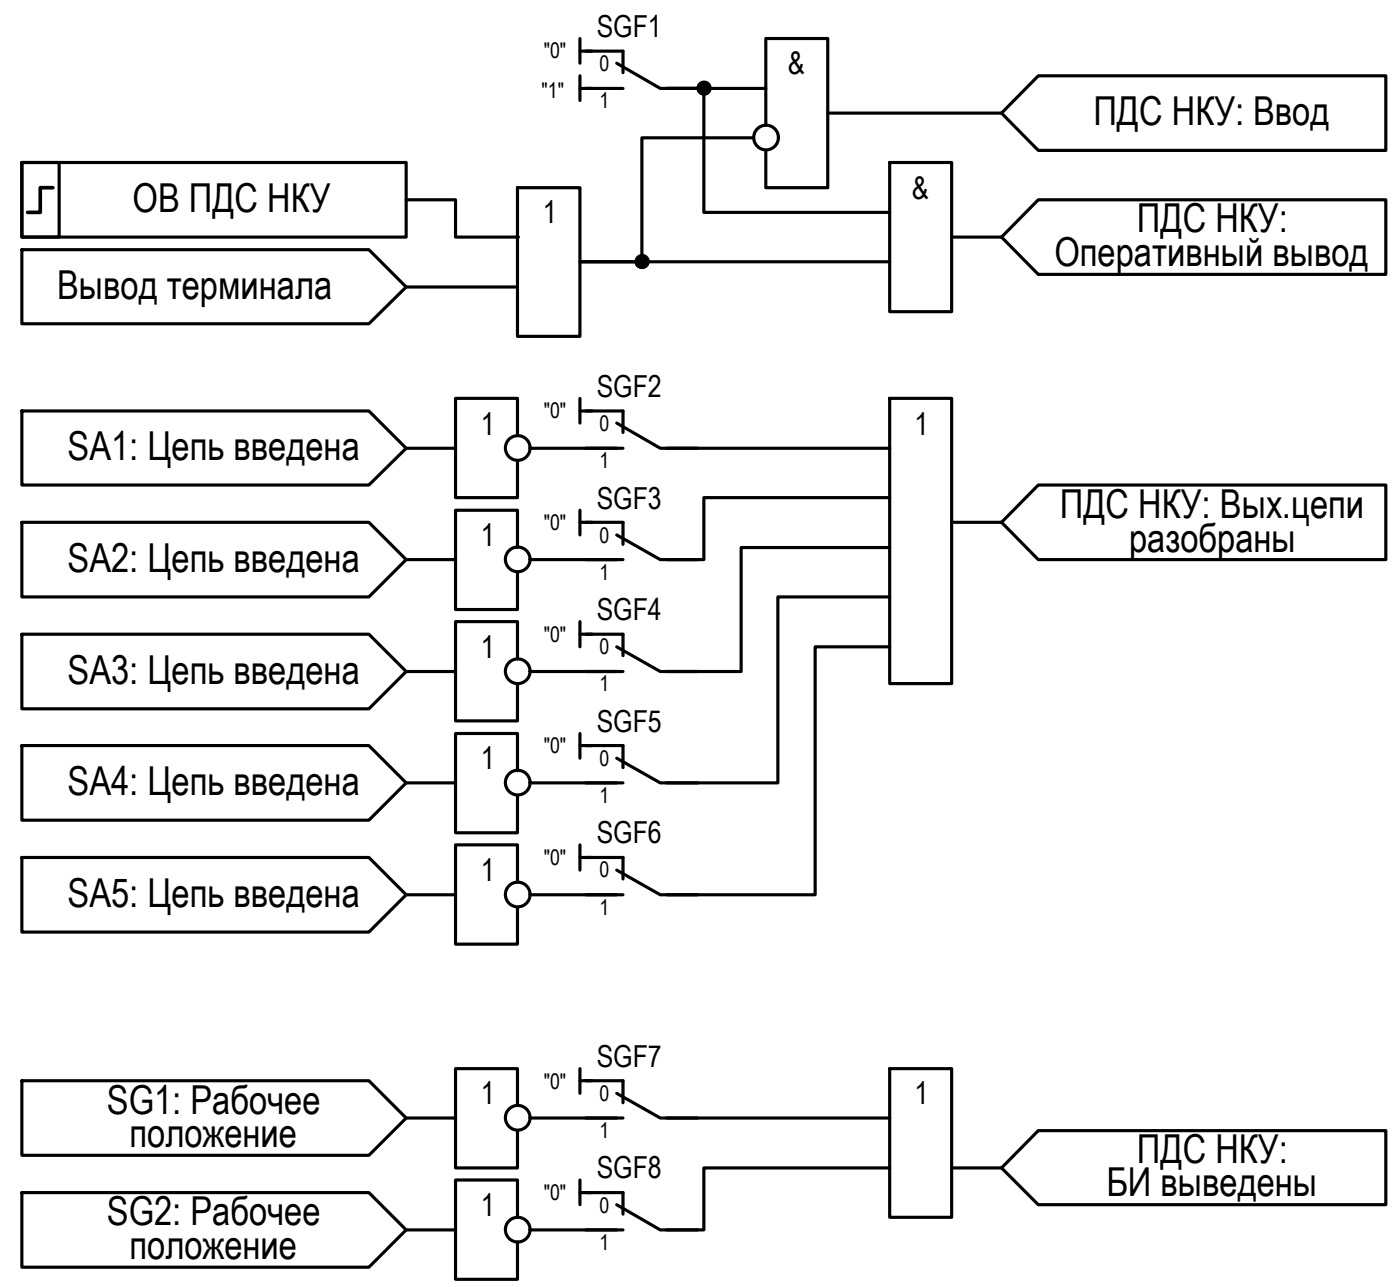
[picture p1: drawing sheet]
<svg xmlns="http://www.w3.org/2000/svg" width="113mm" height="104mm" viewBox="0 0 113 104" stroke-linecap="round" stroke-linejoin="round" font-family="sans-serif">
<g fill="none" stroke="#000" stroke-width=".25">
<path d="M47.2 4.1h3v1.8M47.2 7.1h3M49.7 5.1l3.5 2h3M47.2 33.1h3v1.8M47.2 36.1h3M49.7 34.1l3.5 2h3M47.2 42.1h3v1.8M47.2 51.1h3v1.7M47.2 45.1h3M47.2 54.1h3M49.7 43.1l3.5 2h3M49.7 52.1l3.5 2h3"/>
<path d="M47.2 60.1h3v1.8M47.2 69.1h3v1.7M47.2 63.1h3M47.2 72.1h3M49.7 61.1l3.5 2h3M49.7 70.1l3.5 2h3M47.2 87.1h3v1.8M47.2 96.1h3v1.7M47.2 90.1h3M47.2 99.1h3M49.7 88.1l3.5 2h3M49.7 97.1l3.5 2h3"/>
</g>
<!-- layer: 0 -->
<g fill="none" stroke="#000" stroke-width=".25">
<path d="M1.8 13.1h31v6h-31zM1.8 13.1h3v6h-3zM32.8 16.1h3.9v3h5M41.7 19.1h.1M41.7 15.1h5.1v12h-5.1zM46.8 3.1v2M46.8 6.1v2M46.8 4.1h.9M46.8 7.1h.9M60.7 11.1h-8.9v10h-5h24.9M61.8 10.1v-7h4.9v12h-4.9v-3M61.8 7.1h-8.1h3.1v10h14.9"/>
<path d="M66.7 9.1h14.1M71.7 13.1h5v12h-5zM76.7 19.1h4.1M83.7 6.1h28v6h-28l-2.9-3zM83.7 16.1h28v6h-28l-2.9-3zM1.8 20.1h27.9l3.1 3-3.1 3h-27.9zM1.8 33.1h27.9l3.1 3-3.1 3h-27.9zM32.8 23.1h8.9M32.8 36.1h3.9M41.7 35.1v-3h-5v8h5v-3M42.7 36.1h7M46.8 32.1v2"/>
<path d="M46.8 33.1h.9M53.7 36.1h18M71.7 32.1h5v23h-5zM83.7 39.1h28v6h-28l-2.9-3zM1.8 42.1h27.9l3.1 3-3.1 3h-27.9zM1.8 51.1h27.9l3.1 3-3.1 3h-27.9zM32.8 45.1h3.9M32.8 54.1h3.9M41.7 44.1v-3h-5v8h5v-3M41.7 53.1v-3h-5v8h5v-3M42.7 45.1h7M42.7 54.1h7"/>
<path d="M46.8 41.1v2M46.8 50.1v2M46.8 59.1v2M46.8 42.1h.9M46.8 51.1h.9M71.7 40.1h-14.9v5h-3.1M71.7 44.1h-11.9v10h-6.1M71.7 48.1h-9v15h-9M71.7 52.1h-6v20h-12M76.7 42.1h4.1M1.8 60.1h27.9l3.1 3-3.1 3h-27.9zM1.8 69.1h27.9l3.1 3-3.1 3h-27.9z"/>
<path d="M32.8 63.1h3.9M32.8 72.1h3.9M41.7 62.1v-3h-5v8h5v-3M41.7 71.1v-3h-5v8h5v-3M42.7 63.1h7M42.7 72.1h7M46.8 68.1v2M46.8 60.1h.9M46.8 69.1h.9M1.8 87.1h27.9l3.1 3-3.1 3h-27.9zM1.8 96.1h27.9l3.1 3-3.1 3h-27.9zM32.8 90.1h3.9"/>
<path d="M32.8 99.1h3.9M41.7 89.1v-3h-5v8h5v-3M41.7 98.1v-3h-5v8h5v-3M42.7 90.1h7M42.7 99.1h7M46.8 86.1v2M46.8 95.1v2M46.8 87.1h.9M46.8 96.1h.9M53.7 90.1h18M71.7 86.1h5v12h-5zM71.7 94.1h-14.9v5h-3.1"/>
<path d="M76.7 94.1h4.1M83.7 91.1h28v6h-28l-2.9-3z"/>
<circle cx="56.8" cy="7.1" r=".49"/>
<circle cx="61.8" cy="11.1" r=".99"/>
<circle cx="41.7" cy="36.1" r=".99"/>
<circle cx="51.8" cy="21.1" r=".49"/>
<circle cx="41.7" cy="45.1" r=".99"/>
<circle cx="41.7" cy="54.1" r=".99"/>
<circle cx="41.7" cy="63.1" r=".99"/>
<circle cx="41.7" cy="72.1" r=".99"/>
<circle cx="41.7" cy="99.1" r=".99"/>
<circle cx="41.7" cy="90.1" r=".99"/>
</g>
<g fill="#000" stroke="#000" stroke-width=".08">
<path d="M56.4 7.5h.7zM56.6 7.6h.3zM56.6 6.6h.3zM56.7 6.6h.1zM51.5 20.7h.6zM51.5 21.6h.5zM51.5 20.7h.5zM51.6 21.6h.2zM51.7 20.6h.1z"/>
<path d="M56.6 7.6h.2zM56.7 7.6h.1z"/>
<path d="M56.7 6.6h.2zM56.6 6.6h.3zM56.6 6.6h.3z"/>
<path d="M56.6 6.6l.4 .1zM56.6 6.6l.4 .1z"/>
<path d="M56.5 6.7h.5zM56.5 6.7h.5z"/>
<path d="M56.5 7.5h.5zM56.5 7.5l.4 .1zM56.6 7.6h.3z"/>
<path d="M56.5 6.7h.6zM56.5 6.7h.6z"/>
<path d="M56.5 7.5h.5zM56.5 7.5h.5z"/>
<path d="M56.5 6.7h.6zM56.4 6.7h.7z"/>
<path d="M56.4 6.7h.7zM56.4 6.7h.7z"/>
<path d="M56.5 7.5h.6zM56.5 7.5h.5z"/>
<path d="M56.4 6.7l.7 .1zM56.4 6.7l.7 .1z"/>
<path d="M56.4 7.5h.7zM56.4 7.5h.7zM56.4 7.5h.7z"/>
<path d="M56.3 6.8h.9zM56.3 6.8h.9z"/>
<path d="M56.3 7.4h.8zM56.3 7.4l.8 .1z"/>
<path d="M56.3 6.8l.9 .1zM56.3 6.8l.9 .1z"/>
<path d="M56.3 6.9h.9zM56.3 6.9h.9z"/>
<path d="M56.3 7.3l.9 .1zM56.3 7.3l.9 .1z"/>
<path d="M56.3 7.4h.9zM56.3 7.4h.8z"/>
<path d="M56.3 6.9l.9 .1zM56.3 6.9l.9 .1z"/>
<path d="M56.2 7h1zM56.2 7h1z"/>
<path d="M56.2 7h1zM56.2 7h1z"/>
<path d="M56.2 7l1.1 .1-.1-.1zM56.2 7l1.1 .1h-1.1z"/>
<path d="M56.2 7.2h1zM56.2 7.2h1z"/>
<path d="M56.2 7.2l1 .1zM56.2 7.2l1 .1z"/>
<path d="M56.2 7.3h1zM56.2 7.3h1z"/>
<path d="M56.3 7.3h.9zM56.3 7.3h.9z"/>
<path d="M56.2 7.1h1.1zM56.2 7.1l1 .1z"/>
<path d="M51.6 21.6h.2zM51.7 21.6h.1z"/>
<path d="M51.7 20.6h.1zM51.6 20.6h.2z"/>
<path d="M51.6 20.6h.3zM51.6 20.6h.3z"/>
<path d="M51.6 20.6l.4 .1zM51.6 20.6l.4 .1zM51.5 20.7h.5z"/>
<path d="M51.6 21.6h.3zM51.6 21.6h.2z"/>
<path d="M51.5 20.7h.6zM51.5 20.7h.6zM51.4 20.7h.7z"/>
<path d="M51.5 21.6h.5zM51.5 21.6h.4z"/>
<path d="M51.4 20.7l.7 .1zM51.4 20.7l.7 .1z"/>
<path d="M51.4 21.5h.7zM51.4 21.5h.7z"/>
<path d="M51.5 21.5h.6zM51.5 21.5l.5 .1zM51.5 21.6h.5z"/>
<path d="M51.4 20.8h.7zM51.3 20.8h.8z"/>
<path d="M51.4 21.4h.7zM51.4 21.4l.7 .1z"/>
<path d="M51.3 20.8h.9zM51.3 20.8h.9z"/>
<path d="M51.3 21.4h.8zM51.3 21.4h.8z"/>
<path d="M51.3 20.8l.9 .1zM51.3 20.8l.9 .1z"/>
<path d="M51.3 20.9h.9zM51.3 20.9h.9z"/>
<path d="M51.3 21.4h.9zM51.3 21.4h.9z"/>
<path d="M51.3 21.4h.9zM51.3 21.4h.8z"/>
<path d="M51.3 20.9l.9 .1zM51.3 20.9l.9 .1z"/>
<path d="M51.3 21h.9zM51.3 21h.9z"/>
<path d="M51.3 21l.9 .1zM51.3 21l.9 .1z"/>
<path d="M51.3 21.1h.9zM51.3 21.1h.9z"/>
<path d="M51.3 21.1h.9zM51.3 21.1h.9z"/>
<path d="M51.3 21.1l.9 .1v-.1zM51.3 21.1l.9 .1h-.9z"/>
<path d="M51.3 21.2l.9 .1zM51.3 21.2l.9 .1z"/>
<path d="M51.3 21.3h.9zM51.3 21.3h.9z"/>
<path d="M51.3 21.3h.9zM51.3 21.3l.9 .1z"/>
</g>
<path d="M4.3 15.1h-1.1v2h-1" fill="none" stroke="#000" stroke-width=".3"/>
<g font-size="3.2">
<text x="88.2" y="10.1">ПДС НКУ: Ввод</text>
<text x="10.7" y="17.1">ОВ ПДС НКУ</text>
<text x="85" y="21.4">Оперативный вывод</text>
<text x="91.7" y="18.7">ПДС НКУ:</text>
<text x="4.6" y="24.1">Вывод терминала</text>
<text x="5.4" y="37.1">SA1: Цепь введена</text>
<text x="85.5" y="41.7">ПДС НКУ: Вых.цепи</text>
<text x="5.4" y="46.1">SA2: Цепь введена</text>
<text x="91" y="44.5">разобраны</text>
<text x="5.4" y="55.1">SA3: Цепь введена</text>
<text x="5.4" y="64.1">SA4: Цепь введена</text>
<text x="5.4" y="73.1">SA5: Цепь введена</text>
<text x="8.6" y="89.8">SG1: Рабочее</text>
<text x="10.4" y="92.4">положение</text>
<text x="91.7" y="93.7">ПДС НКУ:</text>
<text x="8.6" y="98.7">SG2: Рабочее</text>
<text x="10.4" y="101.4">положение</text>
<text x="89.2" y="96.4">БИ выведены</text>
</g>
<g font-size="2.5">
<text x="63.5" y="6">&amp;</text>
<text x="73.5" y="16">&amp;</text>
<text x="43.8" y="18">1</text>
<text x="38.8" y="35">1</text>
<text x="73.7" y="35">1</text>
<text x="38.8" y="44">1</text>
<text x="38.8" y="53">1</text>
<text x="38.8" y="62">1</text>
<text x="38.8" y="71">1</text>
<text x="38.8" y="89">1</text>
<text x="73.7" y="89">1</text>
<text x="38.8" y="98">1</text>
</g>
<g font-size="2.4">
<text x="48.1" y="3">SGF1</text>
<text x="48.1" y="32">SGF2</text>
<text x="48.1" y="41">SGF3</text>
<text x="48.1" y="50">SGF4</text>
<text x="48.1" y="59">SGF5</text>
<text x="48.1" y="68">SGF6</text>
<text x="48.1" y="86">SGF7</text>
<text x="48.1" y="95">SGF8</text>
</g>
<g font-size="1.7">
<text x="43.8" y="4.7">&quot;0&quot;</text>
<text x="48.3" y="5.7">0</text>
<text x="43.7" y="7.9">&quot;1&quot;</text>
<text x="48.3" y="8.7">1</text>
<text x="43.8" y="33.7">&quot;0&quot;</text>
<text x="48.3" y="34.7">0</text>
<text x="48.3" y="37.7">1</text>
<text x="43.8" y="42.7">&quot;0&quot;</text>
<text x="48.3" y="43.7">0</text>
<text x="48.3" y="46.8">1</text>
<text x="43.8" y="51.7">&quot;0&quot;</text>
<text x="48.3" y="52.7">0</text>
<text x="48.3" y="55.7">1</text>
<text x="43.8" y="60.7">&quot;0&quot;</text>
<text x="48.3" y="61.7">0</text>
<text x="48.3" y="64.7">1</text>
<text x="43.8" y="69.7">&quot;0&quot;</text>
<text x="48.3" y="70.7">0</text>
<text x="48.3" y="73.7">1</text>
<text x="43.8" y="87.7">&quot;0&quot;</text>
<text x="48.3" y="88.7">0</text>
<text x="48.3" y="91.7">1</text>
<text x="43.8" y="96.7">&quot;0&quot;</text>
<text x="48.3" y="97.7">0</text>
<text x="48.3" y="100.7">1</text>
</g>
</svg>
